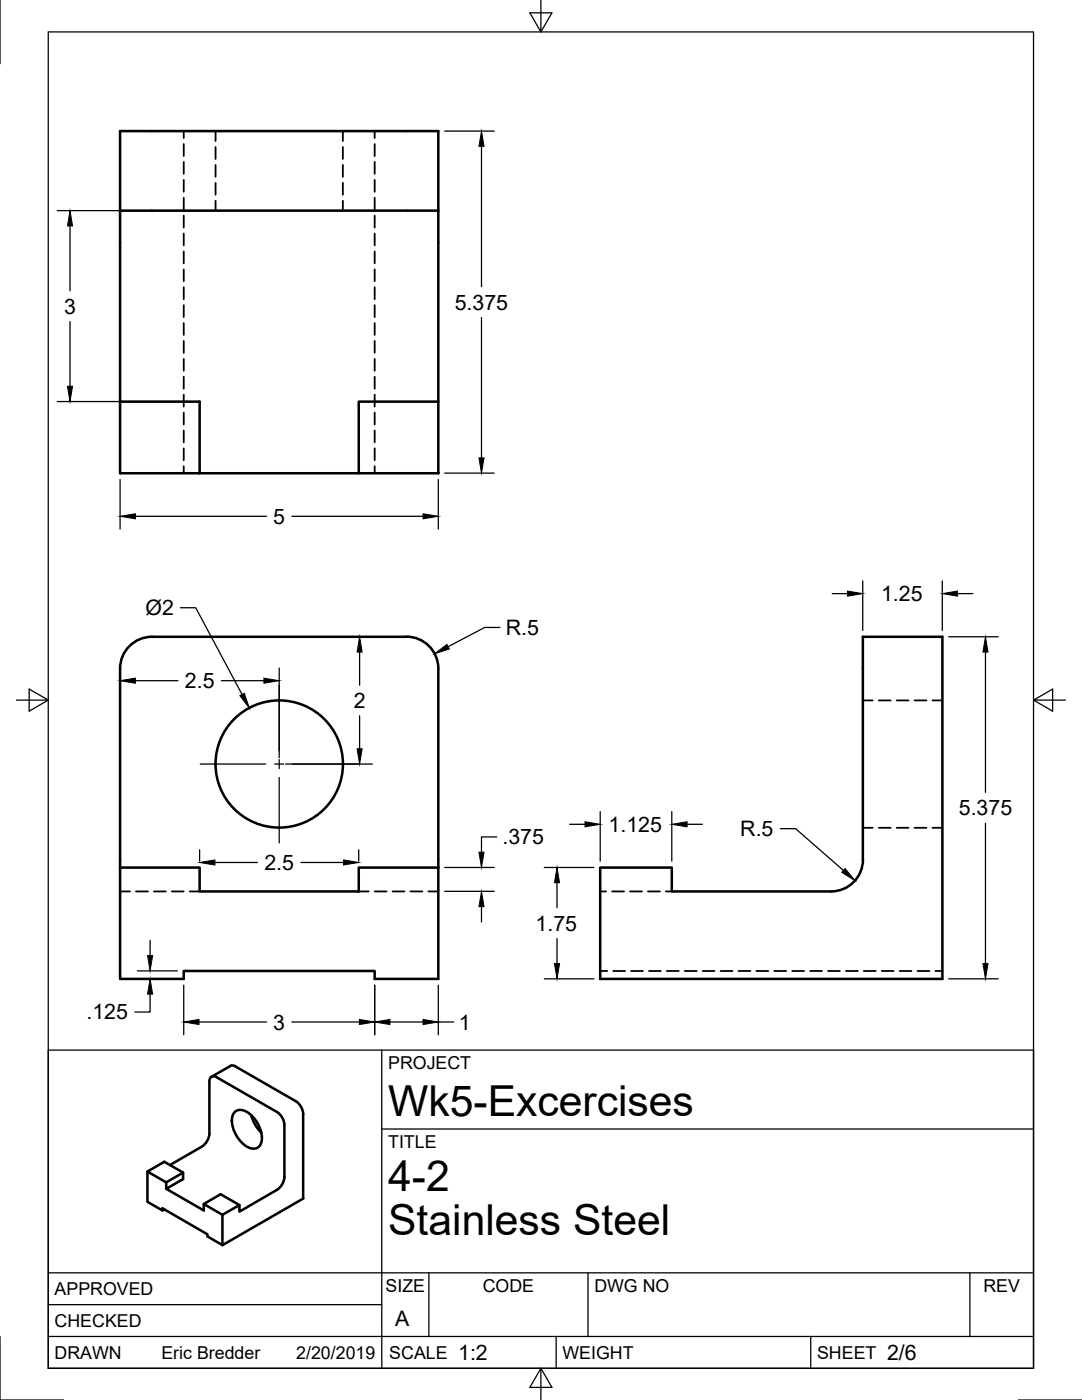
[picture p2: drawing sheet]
<svg xmlns="http://www.w3.org/2000/svg" width="216mm" height="279mm" viewBox="0 0 216 279" stroke-linecap="round" stroke-linejoin="round" font-family="sans-serif">
<!-- layer: Visible -->
<g fill="none" stroke="#000" stroke-width=".51">
<path d="M24 42v-15.8h63.5v15.8M24 42h63.5M24 42v52.4h47.6M87.5 42v38.2M24 80.2h15.8v14.2M71.6 80.2h15.9v14.2h-15.9zM81.1 127.1h-50.8a6.4 6.4 0 0 0-6.3 6.3v39.7M81.1 127.1a6.4 6.4 0 0 1 6.4 6.3v39.7M24 173.1v22.3h12.7v-1.6h38.1v1.6h12.7v-22.3M24 173.1h15.8v4.8h31.8v-4.8h15.9M172.2 171.5a6.4 6.4 0 0 1-6.4 6.4h-31.8v-4.8h-14.2v22.3h68.2v-68.3h-15.8v44.5M41.8 215.8l.1-.5 .5-.5 .9 .2 11.9 6.9"/>
<path d="M41.8 215.9v10.3a3.4 3.4 0 0 1-1.5 2.6M46 212.7l-3.8 2.2M46 212.7l.4-.1 .6 .2M47 212.9l12 6.8a3.4 3.4 0 0 1 1.5 2.6v16.9l-16.1 9.3v-6.1l3.4-1.9v1.3l7.4-4.3M29.4 233.8v6.1l3 1.7M33.2 236l3.3-2v1.3l-3.3 2 7.5 4.3v-1.3M36.5 234l-3.7-2.1-3.4 1.9 3.8 2.2v1.3M40.3 228.8l-6.4 3.7M46.9 221.9a2.69 2.69 0 0 1 3.5 1 5.6 5.6 0 0 1 1.6 5.6 1.76 1.76 0 0 1-2.7 .3 6.4 6.4 0 0 1-3-5.9zM50.1 222.6l.9 2.1 1.1 1.3M55.2 221.9a3.4 3.4 0 0 1 1.6 2.6l-.1 10.4M56.8 234.9a3.4 3.4 0 0 1-1.6 2.6"/>
<path d="M32.8 241.4l-.4 .2v-.4l9 5.1v.5l3 1.7M47.8 240.5l-3.8-2.2-3.3 2 3.7 2.1"/>
<circle cx="55.7" cy="152.5" r="12.7"/>
</g>
<!-- layer: Hidden -->
<g fill="none" stroke="#000" stroke-width=".36">
<path d="M36.7 26.2v1.4M36.7 28.7v2.4M36.7 32.3v2.4M36.7 35.9v2.4M36.7 39.5v2.3M43 26.2v2M43 29.3v2.4M43 32.9v2.4M43 36.5v2.4M68.4 26.2v2M68.4 29.3v2.4M68.4 32.9v2.4"/>
<path d="M68.4 36.5v2.4M74.8 26.2v1.4M74.8 28.7v2.4M74.8 32.3v2.4M74.8 35.9v2.4M74.8 39.5v2.3M36.7 43v2.4M36.7 46.6v2.4M36.7 50.2v2.4M36.7 53.8v2.3M36.7 57.3v2.4M43 40.1v1.9"/>
<path d="M68.4 40.1v1.9M74.8 43v2.4M74.8 46.6v2.4M74.8 50.2v2.4M74.8 53.8v2.3M74.8 57.3v2.4M36.7 60.9v2.4M36.7 64.5v2.3M36.7 68.1v2.3M36.7 71.6v2.4M36.7 75.2v2.4M36.7 78.8v2.4"/>
<path d="M74.8 60.9v2.4M74.8 64.5v2.3M74.8 68.1v2.3M74.8 71.6v2.4M74.8 75.2v2.4M74.8 78.8v2.4M36.7 82.3v2.4M36.7 85.9v2.4M36.7 89.5v2.4M36.7 93v1.4M74.8 82.3v2.4M74.8 85.9v2.4"/>
<path d="M74.8 89.5v2.4M74.8 93v1.4M172.2 139.8h1.9M175.3 139.8h2.4M178.9 139.8h2.4M182.5 139.8h2.4M186.1 139.8h1.9M24 177.9h2M27.1 177.9h2.4M30.7 177.9h2.4M34.3 177.9h2.4M37.8 177.9h2"/>
<path d="M71.6 177.9h2M74.8 177.9h2.3M78.3 177.9h2.4M81.9 177.9h2.4M85.5 177.9h2M119.8 177.9h1.1M122.2 177.9h2.3M125.7 177.9h2.4M129.3 177.9h2.4M132.9 177.9h1.1M172.2 165.2h1.9M175.3 165.2h2.4"/>
<path d="M178.9 165.2h2.4M182.5 165.2h2.4M186.1 165.2h1.9M119.8 193.8h1.4M122.3 193.8h2.4M125.9 193.8h2.4M129.5 193.8h2.4M133.1 193.8h2.3M136.6 193.8h2.4M140.2 193.8h2.4M143.8 193.8h2.4M147.4 193.8h2.3"/>
<path d="M150.9 193.8h2.4M154.5 193.8h2.4M158.1 193.8h2.3M161.6 193.8h2.4M165.2 193.8h2.4M168.8 193.8h2.4M172.4 193.8h2.4M175.9 193.8h2.4M179.5 193.8h2.4M183.1 193.8h2.4M186.6 193.8h1.4"/>
</g>
<!-- layer: Border -->
<path d="M0 0v12.7M9.6 6.4h196.6v266.7h-196.6zM107.9 0v6.4l-2.2-3.8h4.4l-2.2 3.8M3.3 139.7h6.3l-3.8-2.2v4.4l3.8-2.2M206.2 139.7l3.8 2.2v-4.4l-3.8 2.2h6.4M0 266.7v12.7h12.7M107.9 273.1l2.2 3.8h-4.4l2.2-3.8v6.3M203.2 279.4h12.7" fill="none" stroke="#000" stroke-width=".25"/>
<!-- layer: Titleblock -->
<path d="M9.6 209.6h196.6v63.5h-196.6zM76.2 209.6v63.5M76.2 225.3h130M9.6 254h196.6M85.6 254v12.7M117.3 254v12.7M193.5 254v12.7M9.6 266.7h196.6M9.6 260.4h66.6M111 266.7v6.4M161.8 266.7v6.4" fill="none" stroke="#000" stroke-width=".25"/>
<!-- layer: Center Lines -->
<path d="M55.7 136.7v13.1M40 152.5h13M54.8 152.5h1.8M55.7 151.6v1.8M55.7 155.2v13M58.4 152.5h13.1" fill="none" stroke="#000" stroke-width=".25"/>
<!-- layer: Dimensions -->
<g fill="none" stroke="#000" stroke-width=".25">
<path d="M88.7 26.2h9.9M96.1 29.2v28M11.4 42h30.3M14 45.1v12.9M14 64.2v12.9M96.1 63.4v28M11.4 80.1h27.2M24 95.7v9.9M87.5 95.7v9.9M88.7 94.4h9.9M27 103h26.2M58.3 103h26.1"/>
<path d="M166.1 118.5h3M172.1 115.9v9.9M188 115.9v9.9M191.1 118.5h3M24 133.3v4.9M27 135.8h8.5M36 121.3h3.1l9.2 17.3M44.2 135.8h8.5M55.7 133.3v17.9M69.2 127.1h1.3M71.8 130.1v6.6M99.8 125.2h-3.1l-7.3 3.9"/>
<path d="M189.3 127.1h9.9M196.6 130.1v28M57 152.5h17.3M71.8 142.9v6.5M39.8 169.6v2.3M42.9 172.1h8.5M60 172.1h8.5M71.6 169.6v2.3M88.7 173.1h9.9M88.7 177.9h9.9M99.1 167h-3v3.1M108.6 173.1h9.9"/>
<path d="M111.1 176.2v5M113.7 164.5h3M119.8 162v9.9M134 162v9.9M137.1 164.5h3M155.7 165.4h3l9.6 8.3M196.6 164.3v28M27.4 195.3h8M27.4 193.8h8M30 198.4v3.6h-3.1M30 187.7v3M36.7 196.6v9.9"/>
<path d="M74.8 196.6v9.9M87.5 196.6v9.9M96.1 180.9v3.1M108.6 195.3h9.9M111.1 187.3v5M189.3 195.3h9.9M39.7 204h13.5M58.2 204h13.5M77.8 204h6.6M87.5 204h3"/>
</g>
<g fill="#000" stroke="#000" stroke-width=".2">
<path d="M96.1 26.2l.5 3h-1zM14 42l.5 3.1h-1zM13.5 77.1h1l-.5 3zM95.6 91.4h1l-.5 3zM24 103l3-.5v1zM84.4 102.5l3.1 .5-3.1 .5zM169.1 118l3 .5-3 .5zM188 118.5l3.1-.5v1zM24 135.8l3-.5v1.1zM47.9 138.8l.8-.4 1 2.9zM52.7 135.3l3 .5-3 .6zM71.8 127.1l.5 3h-1.1z"/>
<path d="M86.7 130.5l2.5-1.9 .5 .9zM196.6 127.1l.5 3h-1zM71.2 149.4h1.1l-.5 3.1zM39.8 172.1l3.1-.5v1zM68.5 171.6l3.1 .5-3.1 .5zM95.6 170.1h1l-.5 3zM111.1 173.1l.6 3.1h-1.1zM116.7 164l3.1 .5-3.1 .5zM134 164.5l3.1-.5v1zM168.6 173.3l2 2.4-2.6-1.6zM29.4 190.7h1.1l-.5 3.1zM30 195.3l.5 3.1h-1.1z"/>
<path d="M96.1 177.9l.5 3h-1zM110.6 192.3h1.1l-.6 3zM196.1 192.3h1l-.5 3zM36.7 204l3-.5v1zM71.7 203.5l3.1 .5-3.1 .5zM74.8 204l3-.5v1zM84.4 203.5l3.1 .5-3.1 .5z"/>
</g>
<g font-size="8.5">
<text x="77.4" y="222.8">Wk5-Excercises</text>
<text x="77.4" y="237.8">4-2</text>
<text x="77.4" y="246.4">Stainless Steel</text>
</g>
<g font-size="4.3">
<text x="12.8" y="62.6">3</text>
<text x="90.7" y="61.8">5.375</text>
<text x="54.5" y="104.5">5</text>
<text x="175.8" y="120">1.25</text>
<text x="29" y="122.7">Ø2</text>
<text x="100.9" y="126.7">R.5</text>
<text x="36.9" y="137.4">2.5</text>
<text x="70.6" y="141.3">2</text>
<text x="121.4" y="166">1.125</text>
<text x="147.7" y="166.9">R.5</text>
<text x="191.3" y="162.7">5.375</text>
<text x="52.8" y="173.6">2.5</text>
<text x="100.3" y="168.5">.375</text>
<text x="106.9" y="185.7">1.75</text>
<text x="17.3" y="203.5">.125</text>
<text x="54.5" y="205.5">3</text>
<text x="91.6" y="205.5">1</text>
<text x="78.9" y="264.5">A</text>
<text x="91.4" y="271.4">1:2</text>
<text x="177" y="271.4">2/6</text>
</g>
<g font-size="3.5">
<text x="77.4" y="213.4">PROJECT</text>
<text x="77.4" y="229.1">TITLE</text>
<text x="76.9" y="257.8">SIZE</text>
<text x="96.3" y="257.8">CODE</text>
<text x="118.6" y="257.8">DWG NO</text>
<text x="196.2" y="257.8">REV</text>
<text x="10.9" y="258.5">APPROVED</text>
<text x="10.9" y="264.8">CHECKED</text>
<text x="10.9" y="271.2">DRAWN</text>
<text x="32.2" y="271.2">Eric Bredder</text>
<text x="59.1" y="271.2">2/20/2019</text>
<text x="77.7" y="271.2">SCALE</text>
<text x="112.2" y="271.2">WEIGHT</text>
<text x="163" y="271.2">SHEET</text>
</g>
</svg>
